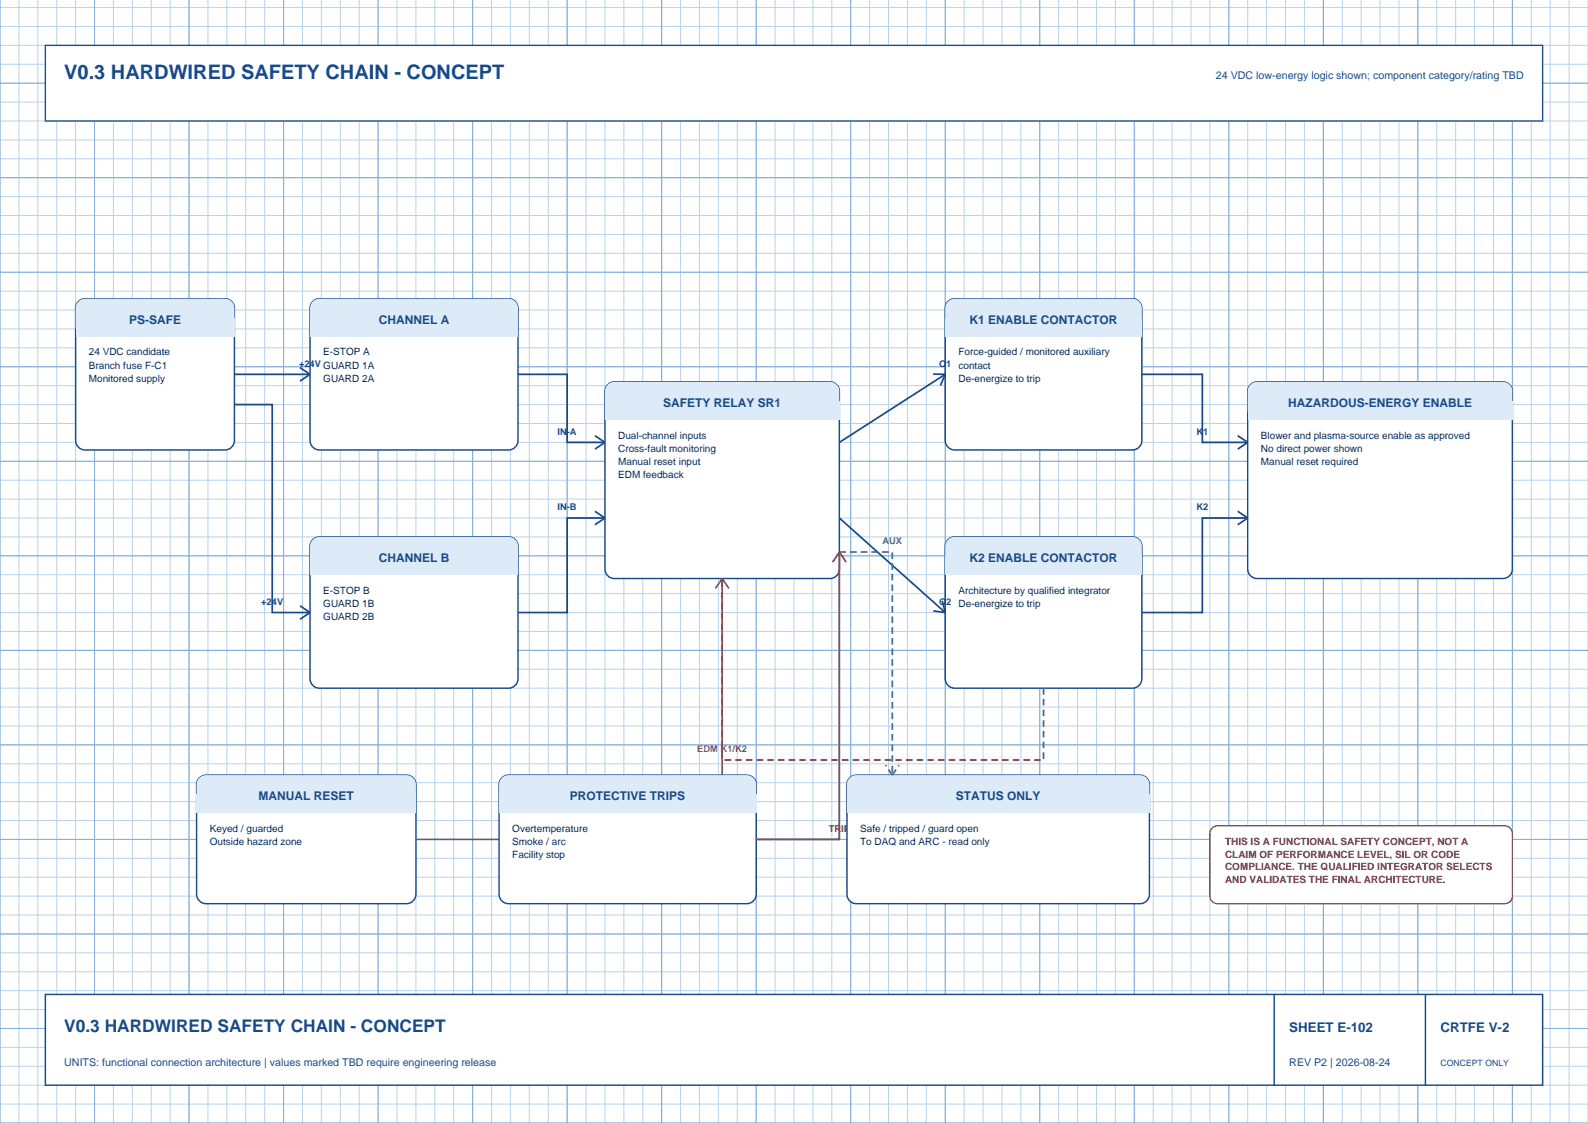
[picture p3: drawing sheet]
<svg xmlns="http://www.w3.org/2000/svg" width="420mm" height="297mm" viewBox="0 0 420 297" stroke-linecap="round" stroke-linejoin="round" font-family="sans-serif">
<g fill="none" stroke="#b8d2ec" stroke-width=".26">
<path d="M0 0v297h420v-297M0 17h420M0 12h420M0 7h420M0 2h420M5 0v297M10 0v297M15 0v297M20 0v297M25 0v297M30 0v297M35 0v297"/>
<path d="M40 0v297M45 0v297M50 0v297M55 0v297M60 0v297M65 0v297M70 0v297M75 0v297M80 0v297M85 0v297M90 0v297M95 0v297"/>
<path d="M100 0v297M105 0v297M110 0v297M115 0v297M120 0v297M125 0v297M130 0v297M135 0v297M140 0v297M145 0v297M150 0v297M155 0v297"/>
<path d="M160 0v297M165 0v297M170 0v297M175 0v297M180 0v297M185 0v297M190 0v297M195 0v297M200 0v297M205 0v297M210 0v297M215 0v297"/>
<path d="M220 0v297M225 0v297M230 0v297M235 0v297M240 0v297M245 0v297M250 0v297M255 0v297M260 0v297M265 0v297M270 0v297M275 0v297"/>
<path d="M280 0v297M285 0v297M290 0v297M295 0v297M300 0v297M305 0v297M310 0v297M315 0v297M320 0v297M325 0v297M330 0v297M335 0v297"/>
<path d="M340 0v297M345 0v297M350 0v297M355 0v297M360 0v297M365 0v297M370 0v297M375 0v297M380 0v297M385 0v297M390 0v297M395 0v297"/>
<path d="M400 0v297M405 0v297M410 0v297M415 0v297M0 37h420M0 32h420M0 27h420M0 22h420M0 57h420M0 52h420M0 47h420M0 42h420"/>
<path d="M0 77h420M0 72h420M0 67h420M0 62h420M0 97h420M0 92h420M0 87h420M0 82h420M0 117h420M0 112h420M0 107h420M0 102h420"/>
<path d="M0 137h420M0 132h420M0 127h420M0 122h420M0 157h420M0 152h420M0 147h420M0 142h420M0 177h420M0 172h420M0 167h420M0 162h420"/>
<path d="M0 197h420M0 192h420M0 187h420M0 182h420M0 217h420M0 212h420M0 207h420M0 202h420M0 237h420M0 232h420M0 227h420M0 222h420"/>
<path d="M0 257h420M0 252h420M0 247h420M0 242h420M0 277h420M0 272h420M0 267h420M0 262h420M0 292h420M0 287h420M0 282h420"/>
</g>
<g fill="none" stroke="#7fabd6" stroke-width=".26">
<path d="M0 0v297h420M25 0v297M50 0v297M75 0v297M100 0v297M125 0v297M150 0v297M175 0v297M200 0v297M225 0v297M250 0v297M275 0v297"/>
<path d="M300 0v297M325 0v297M350 0v297M375 0v297M400 0v297M0 22h420M0 47h420M0 72h420M0 97h420M0 122h420M0 147h420M0 172h420"/>
<path d="M0 197h420M0 222h420M0 247h420M0 272h420"/>
</g>
<path d="M12 12h396v20h-396z" fill-rule="evenodd" fill="#fff"/>
<path d="M12 12h396v20h-396z" fill="none" stroke="#184a8b" stroke-width=".35"/>
<path d="M12 263h396v24h-396z" fill-rule="evenodd" fill="#fff"/>
<path d="M12 263h396v24h-396zM337 263v24M377 263v24" fill="none" stroke="#184a8b" stroke-width=".39"/>
<path d="M20.9 79.5l1.6-.5h37a2.5 2.5 0 0 1 2.5 2.5v35a2.5 2.5 0 0 1-2.5 2.5h-37a2.5 2.5 0 0 1-2.5-2.5v-35a2.49 2.49 0 0 1 .9-2z" fill-rule="evenodd" fill="#fff" stroke="#184a8b" stroke-width=".39"/>
<g fill="#ddeaf8">
<path d="M20.9 79.5l1.6-.5h37a2.5 2.5 0 0 1 2.5 2.5v5a2.5 2.5 0 0 1-2.5 2.5h-37a2.5 2.5 0 0 1-2.5-2.5v-5a2.49 2.49 0 0 1 .9-2z" fill-rule="evenodd"/>
<path d="M20 84h42v5h-42z" fill-rule="evenodd"/>
</g>
<path d="M82.9 79.5l1.6-.5h50a2.5 2.5 0 0 1 2.5 2.5v35a2.5 2.5 0 0 1-2.5 2.5h-50a2.5 2.5 0 0 1-2.5-2.5v-35a2.49 2.49 0 0 1 .9-2z" fill-rule="evenodd" fill="#fff" stroke="#184a8b" stroke-width=".39"/>
<g fill="#ddeaf8">
<path d="M82.9 79.5l1.6-.5h50a2.5 2.5 0 0 1 2.5 2.5v5a2.5 2.5 0 0 1-2.5 2.5h-50a2.5 2.5 0 0 1-2.5-2.5v-5a2.49 2.49 0 0 1 .9-2z" fill-rule="evenodd"/>
<path d="M82 84h55v5h-55z" fill-rule="evenodd"/>
</g>
<path d="M82.5 142.9a2.49 2.49 0 0 1 2-.9h50a2.5 2.5 0 0 1 2.5 2.5v35a2.5 2.5 0 0 1-2.5 2.5h-50a2.5 2.5 0 0 1-2.5-2.5v-35z" fill-rule="evenodd" fill="#fff" stroke="#184a8b" stroke-width=".39"/>
<g fill="#ddeaf8">
<path d="M82.5 142.9a2.49 2.49 0 0 1 2-.9h50a2.5 2.5 0 0 1 2.5 2.5v5a2.5 2.5 0 0 1-2.5 2.5h-50a2.5 2.5 0 0 1-2.5-2.5v-5z" fill-rule="evenodd"/>
<path d="M82 147h55v5h-55z" fill-rule="evenodd"/>
</g>
<path d="M160.9 101.5l1.6-.5h57a2.5 2.5 0 0 1 2.5 2.5v47a2.5 2.5 0 0 1-2.5 2.5h-57a2.5 2.5 0 0 1-2.5-2.5v-47a2.49 2.49 0 0 1 .9-2z" fill-rule="evenodd" fill="#fff" stroke="#184a8b" stroke-width=".39"/>
<g fill="#ddeaf8">
<path d="M160.9 101.5l1.6-.5h57a2.5 2.5 0 0 1 2.5 2.5v5a2.5 2.5 0 0 1-2.5 2.5h-57a2.5 2.5 0 0 1-2.5-2.5v-5a2.49 2.49 0 0 1 .9-2z" fill-rule="evenodd"/>
<path d="M160 106h62v5h-62z" fill-rule="evenodd"/>
</g>
<path d="M250.9 79.5l1.6-.5h47a2.5 2.5 0 0 1 2.5 2.5v35a2.5 2.5 0 0 1-2.5 2.5h-47a2.5 2.5 0 0 1-2.5-2.5v-35a2.49 2.49 0 0 1 .9-2z" fill-rule="evenodd" fill="#fff" stroke="#184a8b" stroke-width=".39"/>
<g fill="#ddeaf8">
<path d="M250.9 79.5l1.6-.5h47a2.5 2.5 0 0 1 2.5 2.5v5a2.5 2.5 0 0 1-2.5 2.5h-47a2.5 2.5 0 0 1-2.5-2.5v-5a2.49 2.49 0 0 1 .9-2z" fill-rule="evenodd"/>
<path d="M250 84h52v5h-52z" fill-rule="evenodd"/>
</g>
<path d="M250.5 142.9a2.49 2.49 0 0 1 2-.9h47a2.5 2.5 0 0 1 2.5 2.5v35a2.5 2.5 0 0 1-2.5 2.5h-47a2.5 2.5 0 0 1-2.5-2.5v-35z" fill-rule="evenodd" fill="#fff" stroke="#184a8b" stroke-width=".39"/>
<g fill="#ddeaf8">
<path d="M250.5 142.9a2.49 2.49 0 0 1 2-.9h47a2.5 2.5 0 0 1 2.5 2.5v5a2.5 2.5 0 0 1-2.5 2.5h-47a2.5 2.5 0 0 1-2.5-2.5v-5z" fill-rule="evenodd"/>
<path d="M250 147h52v5h-52z" fill-rule="evenodd"/>
</g>
<path d="M330.9 101.5l1.6-.5h65a2.5 2.5 0 0 1 2.5 2.5v47a2.5 2.5 0 0 1-2.5 2.5h-65a2.5 2.5 0 0 1-2.5-2.5v-47a2.49 2.49 0 0 1 .9-2z" fill-rule="evenodd" fill="#fff" stroke="#184a8b" stroke-width=".39"/>
<g fill="#ddeaf8">
<path d="M330.9 101.5l1.6-.5h65a2.5 2.5 0 0 1 2.5 2.5v5a2.5 2.5 0 0 1-2.5 2.5h-65a2.5 2.5 0 0 1-2.5-2.5v-5a2.49 2.49 0 0 1 .9-2z" fill-rule="evenodd"/>
<path d="M330 106h70v5h-70z" fill-rule="evenodd"/>
</g>
<g fill="none" stroke="#184a8b" stroke-width=".46">
<path d="M62 99h20M79.3 97.2l2.7 1.8M82 99l-2.7 1.8M137 99h13v18h10M246.8 98.9l3.2 .1M250 99l-28 18M250 99l-1.3 2.9M302 99h16v18h12M62 107h10v55h10M157.3 115.2l2.7 1.8M160 117l-2.7 1.8M327.3 115.2l2.7 1.8"/>
<path d="M330 117l-2.7 1.8M157.3 135.2l2.7 1.8M160 137h-10v25h-13M160 137l-2.7 1.8M222 137l28 25M327.3 135.2l2.7 1.8M330 137h-12v25h-16M330 137l-2.7 1.8M249.2 158.9l.8 3.1M79.3 160.2l2.7 1.8M82 162l-2.7 1.8M246.8 161.6l3.2 .4"/>
</g>
<path d="M276 182v19h-85v-48" fill="none" stroke="#77a51b" stroke-width=".46" stroke-dasharray="1.8 1.1" stroke-linecap="butt"/>
<path d="M52.9 205.5l1.6-.5h53a2.5 2.5 0 0 1 2.5 2.5v29a2.5 2.5 0 0 1-2.5 2.5h-53a2.5 2.5 0 0 1-2.5-2.5v-29a2.49 2.49 0 0 1 .9-2z" fill-rule="evenodd" fill="#fff" stroke="#184a8b" stroke-width=".39"/>
<g fill="#ddeaf8">
<path d="M52.9 205.5l1.6-.5h53a2.5 2.5 0 0 1 2.5 2.5v5a2.5 2.5 0 0 1-2.5 2.5h-53a2.5 2.5 0 0 1-2.5-2.5v-5a2.49 2.49 0 0 1 .9-2z" fill-rule="evenodd"/>
<path d="M52 210h58v5h-58z" fill-rule="evenodd"/>
</g>
<path d="M191 153v69h-81M191 153l-1.8 2.7M191 153l1.8 2.7" fill="none" stroke="#77a51b" stroke-width=".46"/>
<path d="M132.5 205.9a2.49 2.49 0 0 1 2-.9h63a2.5 2.5 0 0 1 2.5 2.5v29a2.5 2.5 0 0 1-2.5 2.5h-63a2.5 2.5 0 0 1-2.5-2.5v-29z" fill-rule="evenodd" fill="#fff" stroke="#184a8b" stroke-width=".39"/>
<g fill="#ddeaf8">
<path d="M132.5 205.9a2.49 2.49 0 0 1 2-.9h63a2.5 2.5 0 0 1 2.5 2.5v5a2.5 2.5 0 0 1-2.5 2.5h-63a2.5 2.5 0 0 1-2.5-2.5v-5z" fill-rule="evenodd"/>
<path d="M132 210h68v5h-68z" fill-rule="evenodd"/>
</g>
<path d="M222 146v76h-22M222 146l-1.8 2.7M222 146l1.8 2.7" fill="none" stroke="#a52a2a" stroke-width=".46"/>
<path d="M224.5 205.9a2.49 2.49 0 0 1 2-.9h75a2.5 2.5 0 0 1 2.5 2.5v29a2.5 2.5 0 0 1-2.5 2.5h-75a2.5 2.5 0 0 1-2.5-2.5v-29z" fill-rule="evenodd" fill="#fff" stroke="#184a8b" stroke-width=".39"/>
<g fill="#ddeaf8">
<path d="M224.5 205.9a2.49 2.49 0 0 1 2-.9h75a2.5 2.5 0 0 1 2.5 2.5v5a2.5 2.5 0 0 1-2.5 2.5h-75a2.5 2.5 0 0 1-2.5-2.5v-5z" fill-rule="evenodd"/>
<path d="M224 210h80v5h-80z" fill-rule="evenodd"/>
</g>
<path d="M222 146h14v59M236 205l1.8-2.7M236 205l-1.8-2.7" fill="none" stroke="#52606d" stroke-width=".46" stroke-dasharray="1.8 1.1" stroke-linecap="butt"/>
<path d="M320.6 219l.9-.5 .5-.1h76a2 2 0 0 1 2 2v16.6a2 2 0 0 1-2 2h-76a2 2 0 0 1-2-2v-16.6l.1-.5z" fill-rule="evenodd" fill="#fff" stroke="#a52a2a" stroke-width=".32"/>
<text font-size="5.3" fill="#184a8b" x="17" y="21">V0.3 HARDWIRED SAFETY CHAIN - CONCEPT</text>
<text font-size="4.6" fill="#184a8b" x="17" y="273">V0.3 HARDWIRED SAFETY CHAIN - CONCEPT</text>
<g font-size="3.5" fill="#184a8b">
<text x="341" y="273">SHEET E-102</text>
<text x="381" y="273">CRTFE V-2</text>
</g>
<g font-size="3.2" fill="#184a8b">
<text x="34.1" y="85.7">PS-SAFE</text>
<text x="100.2" y="85.7">CHANNEL A</text>
<text x="256.4" y="85.7">K1 ENABLE CONTACTOR</text>
<text x="175.4" y="107.7">SAFETY RELAY SR1</text>
<text x="340.7" y="107.7">HAZARDOUS-ENERGY ENABLE</text>
<text x="100.2" y="148.7">CHANNEL B</text>
<text x="256.4" y="148.7">K2 ENABLE CONTACTOR</text>
<text x="68.4" y="211.7">MANUAL RESET</text>
<text x="150.7" y="211.7">PROTECTIVE TRIPS</text>
<text x="252.8" y="211.7">STATUS ONLY</text>
</g>
<g font-size="2.8" fill="#184a8b">
<text x="321.6" y="21">24 VDC low-energy logic shown; component category/rating TBD</text>
<text x="17" y="282">UNITS: functional connection architecture | values marked TBD require engineering release</text>
<text x="341" y="282">REV P2 | 2026-08-24</text>
</g>
<g font-size="2.6" fill="#132a3a">
<text x="23.5" y="94">24 VDC candidate</text>
<text x="85.5" y="94">E-STOP A</text>
<text x="253.5" y="94">Force-guided / monitored auxiliary</text>
<text x="23.5" y="97.5">Branch fuse F-C1</text>
<text x="23.5" y="101">Monitored supply</text>
<text x="85.5" y="97.5">GUARD 1A</text>
<text x="85.5" y="101">GUARD 2A</text>
<text x="253.5" y="97.5">contact</text>
<text x="253.5" y="101">De-energize to trip</text>
<text x="163.5" y="116">Dual-channel inputs</text>
<text x="163.5" y="119.5">Cross-fault monitoring</text>
<text x="333.5" y="116">Blower and plasma-source enable as approved</text>
<text x="333.5" y="119.5">No direct power shown</text>
<text x="163.5" y="123">Manual reset input</text>
<text x="333.5" y="123">Manual reset required</text>
<text x="163.5" y="126.5">EDM feedback</text>
<text x="85.5" y="157">E-STOP B</text>
<text x="85.5" y="160.5">GUARD 1B</text>
<text x="253.5" y="157">Architecture by qualified integrator</text>
<text x="253.5" y="160.5">De-energize to trip</text>
<text x="85.5" y="164">GUARD 2B</text>
<text x="55.5" y="220">Keyed / guarded</text>
<text x="135.5" y="220">Overtemperature</text>
<text x="227.5" y="220">Safe / tripped / guard open</text>
<text x="55.5" y="223.5">Outside hazard zone</text>
<text x="135.5" y="223.5">Smoke / arc</text>
<text x="135.5" y="227">Facility stop</text>
<text x="227.5" y="223.5">To DAQ and ARC - read only</text>
</g>
<g font-size="2.6" fill="#a52a2a">
<text x="324" y="223.4">THIS IS A FUNCTIONAL SAFETY CONCEPT, NOT A</text>
<text x="324" y="226.8">CLAIM OF PERFORMANCE LEVEL, SIL OR CODE</text>
<text x="324" y="230.2">COMPLIANCE. THE QUALIFIED INTEGRATOR SELECTS</text>
<text x="324" y="233.6">AND VALIDATES THE FINAL ARCHITECTURE.</text>
</g>
<g font-size="2.5" fill="#184a8b">
<text x="79.1" y="97">+24V</text>
<text x="248.4" y="97">O1</text>
<text x="147.5" y="115">IN-A</text>
<text x="316.4" y="115">K1</text>
<text x="147.5" y="135">IN-B</text>
<text x="316.4" y="135">K2</text>
<text x="69.1" y="160">+24V</text>
<text x="248.4" y="160">O2</text>
</g>
<text font-size="2.5" fill="#52606d" x="233.4" y="144">AUX</text>
<text font-size="2.5" fill="#77a51b" x="184.4" y="199">EDM K1/K2</text>
<text font-size="2.5" fill="#a52a2a" x="219.2" y="220">TRIP</text>
<text font-size="2.3" fill="#184a8b" x="381" y="282">CONCEPT ONLY</text>
</svg>
